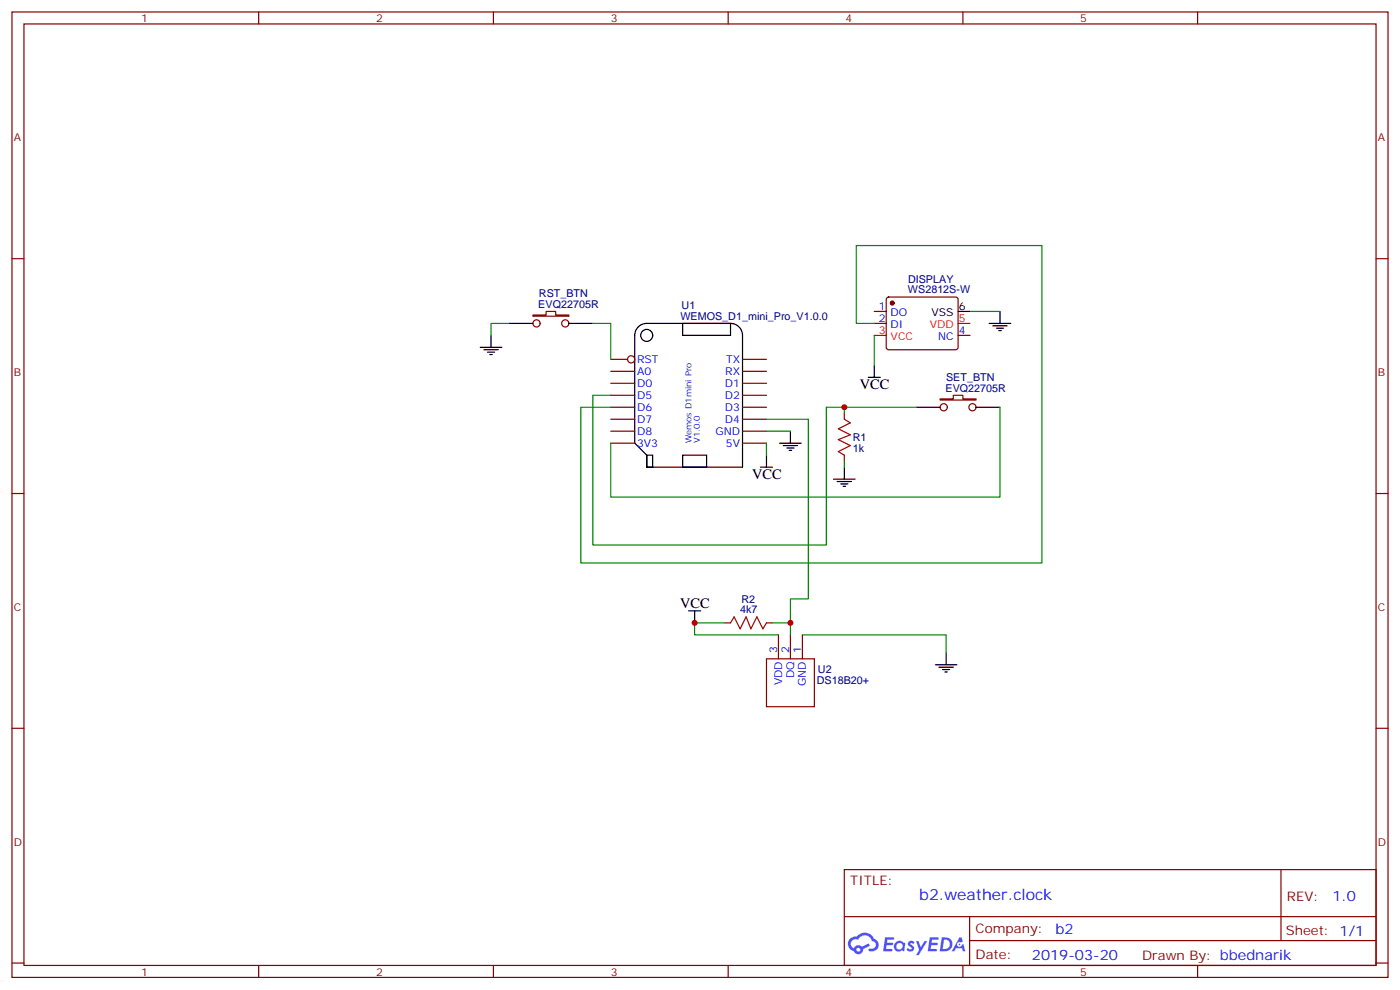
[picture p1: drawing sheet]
<svg xmlns="http://www.w3.org/2000/svg" width="412mm" height="292mm" viewBox="0 0 412 292" stroke-linecap="round" stroke-linejoin="round" font-family="sans-serif">
<g fill="none" stroke="#870000" stroke-width=".35">
<path d="M3.5 3.5h405.4v284.4h-405.4zM7.1 7.1h398.2v277.2h-398.2zM76.2 3.5v3.6M145.3 3.5v3.6M214.5 3.5v3.6M283.6 3.5v3.6M352.8 3.5v3.6M3.5 76.2h3.6M405.3 76.2h3.6M3.5 145.3h3.6M405.3 145.3h3.6M3.5 214.5h3.6"/>
<path d="M405.3 214.5h3.6M248.7 256.1h156.6v28.2h-156.6zM377.3 256.1v20.9M248.7 270h156.5M285.6 277h119.6M285.6 270v14.1M3.5 283.6h3.6M76.2 284.3v3.6M145.3 284.3v3.6M214.5 284.3v3.6M283.6 284.3v3.6M352.8 284.3v3.6"/>
<path d="M405.3 283.6h3.6"/>
</g>
<g fill="#5487ff">
<path d="M267.7 277.3a1.22 1.22 0 0 1 1.7 .3l-.4 .5a.47 .47 0 0 0-.3-.4 .47 .47 0 0 0-.5 .2l.1 .3a1.14 1.14 0 0 1 .8 1.7 1.14 1.14 0 0 1-1.9 0l-.2-.2 .5-.5 .7 .4a.29 .29 0 0 0 .3-.3 .29 .29 0 0 0-.2-.3 1.04 1.04 0 0 1-.6-1.7z"/>
<path d="M260.7 276h2.4l.3 .2-.2 .5-1.8 .1-.1 .8h1.5l.3 .4-.3 .4h-1.6l-.2 1.1h1.7l.2 .3-.2 .3-2.6 .1z"/>
<path d="M273.8 276h2.4l.3 .2-.1 .5-1.8 .1-.2 .8h1.6l.3 .4-.4 .4h-1.6l-.1 1.1h1.7l.2 .3-.2 .3-2.6 .1z"/>
<path d="M282.6 276.1h.7l.3 1.2-.6 .3a.69 .69 0 0 0-1 .3 .69 .69 0 0 0 .4 1 .69 .69 0 0 0 .9-.7l.5-.2 .6 2.2h-.8l-.2-.9h-1.8l-.5 .9h-.8z"/>
<path d="M269.8 277.1h.8l.6 1.8 1.1-1.8h.9l-2.6 4.2h-.8l.9-1.5z"/>
<path d="M277.4 276.1l-.6 4.1h1.3a2.11 2.11 0 0 0 2.5-2.1 2.11 2.11 0 0 0-2.5-2zM278.1 276.8a1.39 1.39 0 0 1 1.7 1.4 1.39 1.39 0 0 1-1.8 1.3h-.3z"/>
<path d="M263.7 277.7a1.54 1.54 0 0 0-.1 2.1 1.54 1.54 0 0 0 2.2 .2l.6 .2 .3-2.3-.2-.2-.4-.1a1.49 1.49 0 0 0-2.4 .1zM264 278.7a.94 .94 0 0 1 1.8 0 .94 .94 0 0 1-1.8 0z"/>
<path d="M250.4 276.4a2.18 2.18 0 0 0 1.1 3.7 1.44 1.44 0 0 0 1.6 1 1.44 1.44 0 0 0 1.2-1.5l2-1-.5-.8-1.9 1a1.47 1.47 0 0 0-2.4 .4 1.39 1.39 0 0 1-.7-1.9 1.39 1.39 0 0 1 2-.5 2.12 2.12 0 0 1 2.2-1.3 2.12 2.12 0 0 1 1.9 1.7 1.14 1.14 0 0 1 1.1 1.4 1.14 1.14 0 0 1-1.7 .8 .43 .43 0 0 0-.5 .3 .43 .43 0 0 0 .4 .5 1.98 1.98 0 0 0 2.5-1.2 1.98 1.98 0 0 0-1.2-2.5 3.1 3.1 0 0 0-5.3-.7l-.9 .1zM252.3 279.7a.55 .55 0 0 1 1.1 0 .55 .55 0 0 1-1.1 0z"/>
<circle cx="282.6" cy="278.1" r=".26"/>
</g>
<g fill="none" stroke="#000" stroke-width=".35">
<path d="M144.6 98.8v3.5M149.9 95.2h7.1M167.6 95.2h7M188 96.3a3.5 3.5 0 0 1 2.5-1.1h24.7a3.5 3.5 0 0 1 3.5 3.6v38.8h-28.2v-3.5l-3.5-3.6v-31.7a3.5 3.5 0 0 1 1-2.5zM201.1 95.2h14.1v3.6h-14.1zM282.2 91.7h3.6M291.4 95.2h6.3M292.5 96h4.2M293.5 96.7h2.1M294.2 97.4h.7M294.6 91.7v3.5M141.5 102.3h6.3"/>
<path d="M142.5 103h4.3M143.6 103.7h2.1M144.3 104.4h.7M255.8 111.1h3.5M257.5 107.6v3.5M269.9 119.9h7M287.5 119.9h7.1M190.5 134.1h1.8v3.5h-1.8zM201.1 134.1h7v3.5h-7zM224 137.6h3.5M225.8 134.1v3.5M229.7 130.5h6.3"/>
<path d="M230.7 131.2h4.2M231.8 131.9h2.1M232.5 132.6h.7M232.8 127v3.5M248.7 137.6v3.5M245.5 141.1h6.4M246.6 141.8h4.2M247.6 142.5h2.2M248.4 143.2h.7M202.8 179.9h3.6M204.6 179.9v3.5M275.5 195.8h6.4"/>
<path d="M276.6 196.5h4.2M277.6 197.2h2.2M278.3 197.9h.7M278.7 192.3v3.5"/>
<circle cx="190.5" cy="98.8" r="1.76"/>
</g>
<g fill="none" stroke="#870000" stroke-width=".35">
<path d="M157 92.8h3.9v-1.1h2.8v1.1h3.9v.3h-10.6zM257.5 91.7h3.6M257.5 95.2h3.6M261.3 87.7l.5-.2h19.7l.5 .2 .2 .5v14.4l-.7 .4-20-.1-.4-.6v-14.1zM282.2 98.8h3.6M179.9 105.8h5M179.9 109.4h7.1M179.9 112.9h7.1M179.9 116.4h7.1M179.9 119.9h7.1M218.7 105.8h7.1M218.7 109.4h7.1"/>
<path d="M218.7 112.9h7.1M218.7 116.4h7.1M218.7 119.9h7.1M276.9 117.5h3.9v-1.1h2.8v1.1h3.9v.3h-10.6zM179.9 123.5h7.1M179.9 127h7.1M179.9 130.5h7.1M218.7 123.5h7.1M218.7 127h7.1M218.7 130.5h7.1M248.7 121.7v1.8M248.7 134.1v1.7"/>
<path d="M213.4 183.4h1.8M225.8 194h14.1v14.1h-14.1zM225.8 183.4h1.7M229.3 187v7M232.8 187v7M236.4 187v7"/>
<circle cx="158" cy="95.2" r="1.06"/>
<circle cx="166.5" cy="95.2" r="1.06"/>
<circle cx="185.9" cy="105.8" r="1.06"/>
<circle cx="278" cy="119.9" r="1.06"/>
<circle cx="286.5" cy="119.9" r="1.06"/>
</g>
<path d="M248.7 123.5l1.8 1-3.6 1.8 3.6 1.8-3.6 1.4 3.6 1.7-3.6 1.8 1.8 1.1M215.2 183.4l1.1-1.7 1.7 3.5 1.8-3.5 1.4 3.5 1.8-3.5 1.7 3.5 1.1-1.8" fill="none" stroke="#a10000" stroke-width=".35"/>
<circle cx="262.8" cy="89.3" r=".53" fill="#870000" stroke="#870000" stroke-width=".35"/>
<path d="M257.5 98.8h3.6M282.2 95.2h3.6" fill="none" stroke="#f00" stroke-width=".35"/>
<g fill="none" stroke="#008700" stroke-width=".35">
<path d="M149.9 95.2h-5.3v3.6M174.6 95.2h5.3v10.6M257.5 95.2h-5.3v-22.9h54.7v93.5h-135.8v-45.9h8.8M257.5 98.8v8.8M285.8 91.7h8.8M179.9 116.4h-5.3v44.1h68.8v-40.6h26.5M248.7 119.9v1.8M294.6 119.9v26.5h-114.7v-15.9M225.8 123.5h12.3v52.9h-5.3v10.6M225.8 130.5v3.6M225.8 127h7M248.7 135.8v1.8"/>
<path d="M213.4 183.4h-8.8v3.6h24.7M227.5 183.4h5.3M236.4 187h42.3v5.3"/>
</g>
<g fill="#c00">
<circle cx="232.8" cy="183.4" r=".88"/>
<circle cx="248.7" cy="119.9" r=".88"/>
<circle cx="204.6" cy="183.4" r=".88"/>
</g>
<text font-size="4.6" fill="#00f" x="270.8" y="265.1">b2.weather.clock</text>
<g font-size="4.2">
<text x="253.3" y="114.7">VCC</text>
<text x="221.6" y="141.1">VCC</text>
<text x="200.4" y="179.2">VCC</text>
</g>
<g font-size="4.2" fill="#00f">
<text x="392.5" y="265.4">1.0</text>
<text x="310.9" y="274.9">b2</text>
<text x="304" y="282.7">2019-03-20</text>
</g>
<g font-size="3.9" fill="#800">
<text x="250.5" y="260.7">TITLE:</text>
<text x="379.1" y="265.4">REV:</text>
<text x="287.4" y="274.9">Company:</text>
<text x="378.7" y="275.5">Sheet: 1/1</text>
<text x="287.4" y="282.6">Date:</text>
<text x="336.4" y="282.7">Drawn By: bbednarik</text>
</g>
<g font-size="3.2" fill="#800">
<text x="41.6" y="6.5">1</text>
<text x="110.8" y="6.5">2</text>
<text x="179.9" y="6.5">3</text>
<text x="249.1" y="6.5">4</text>
<text x="318.2" y="6.5">5</text>
<text x="4.1" y="41.6">A</text>
<text x="405.9" y="41.6">A</text>
<text x="4.1" y="110.8">B</text>
<text x="405.9" y="110.8">B</text>
<text x="4.1" y="179.9">C</text>
<text x="405.9" y="179.9">C</text>
<text x="4.1" y="249.1">D</text>
<text x="405.9" y="249.1">D</text>
<text x="41.6" y="287.3">1</text>
<text x="110.8" y="287.3">2</text>
<text x="179.9" y="287.3">3</text>
<text x="249.1" y="287.3">4</text>
<text x="318.2" y="287.3">5</text>
</g>
<g font-size="3.2" fill="#000080">
<text x="267.5" y="83.3">DISPLAY</text>
<text x="158.7" y="87.5">RST_BTN</text>
<text x="267.5" y="86.4">WS2812S-W</text>
<text x="158.6" y="90.7">EVQ22705R</text>
<text x="200.4" y="94.2">WEMOS_D1_mini_Pro_V1.0.0</text>
<text x="200.8" y="91">U1</text>
<text x="278.7" y="112.2">SET_BTN</text>
<text x="278.5" y="115.4">EVQ22705R</text>
<text x="251.2" y="129.9">R1</text>
<text x="251.2" y="133.1">1k</text>
<text x="218.4" y="177.4">R2</text>
<text x="218.1" y="180.6">4k7</text>
<text x="240.6" y="201.4">DS18B20+</text>
<text x="241" y="198.3">U2</text>
</g>
<g font-size="3.2" fill="#00f">
<text x="258.9" y="91.4">1</text>
<text x="258.9" y="94.9">2</text>
<text x="262.4" y="93.1">DO</text>
<text x="262.4" y="96.7">DI</text>
<text x="276.3" y="100.2">NC</text>
<text x="282.4" y="98.4">4</text>
<text x="187.7" y="106.9">RST</text>
<text x="213.9" y="106.9">TX</text>
<text x="187.7" y="113.9">D0</text>
<text x="187.7" y="110.4">A0</text>
<text x="213.6" y="113.9">D1</text>
<text x="213.6" y="110.4">RX</text>
<text x="187.7" y="117.5">D5</text>
<text x="213.6" y="117.5">D2</text>
<text x="187.7" y="124.5">D7</text>
<text x="187.7" y="121">D6</text>
<text x="213.6" y="121">D3</text>
<text x="213.6" y="124.5">D4</text>
<text x="187.7" y="131.6">3V3</text>
<text x="187.7" y="128.1">D8</text>
<text x="210.7" y="128.1">GND</text>
<text x="213.8" y="131.6">5V</text>
<text x="229" y="192.3" transform="rotate(-90 229 192.3)">3</text>
<text x="232.5" y="192.3" transform="rotate(-90 232.5 192.3)">2</text>
<text x="236" y="192.3" transform="rotate(-90 236 192.3)">1</text>
<text x="230.4" y="201.8" transform="rotate(-90 230.4 201.8)">VDD</text>
<text x="233.9" y="199.7" transform="rotate(-90 233.9 199.7)">DQ</text>
<text x="237.4" y="202" transform="rotate(-90 237.4 202)">GND</text>
</g>
<g font-size="3.2">
<text x="274.4" y="93.1">VSS</text>
<text x="282.4" y="91.4">6</text>
</g>
<g font-size="3.2" fill="#f00">
<text x="282.4" y="94.9">5</text>
<text x="258.9" y="98.4">3</text>
<text x="262.4" y="100.2">VCC</text>
<text x="273.9" y="96.7">VDD</text>
</g>
<g font-size="2.5" fill="#00f">
<text x="203.7" y="130.5" transform="rotate(-90 203.7 130.5)">Wemos D1mini Pro</text>
<text x="206.2" y="130.5" transform="rotate(-90 206.2 130.5)">V1.0.0</text>
</g>
</svg>
